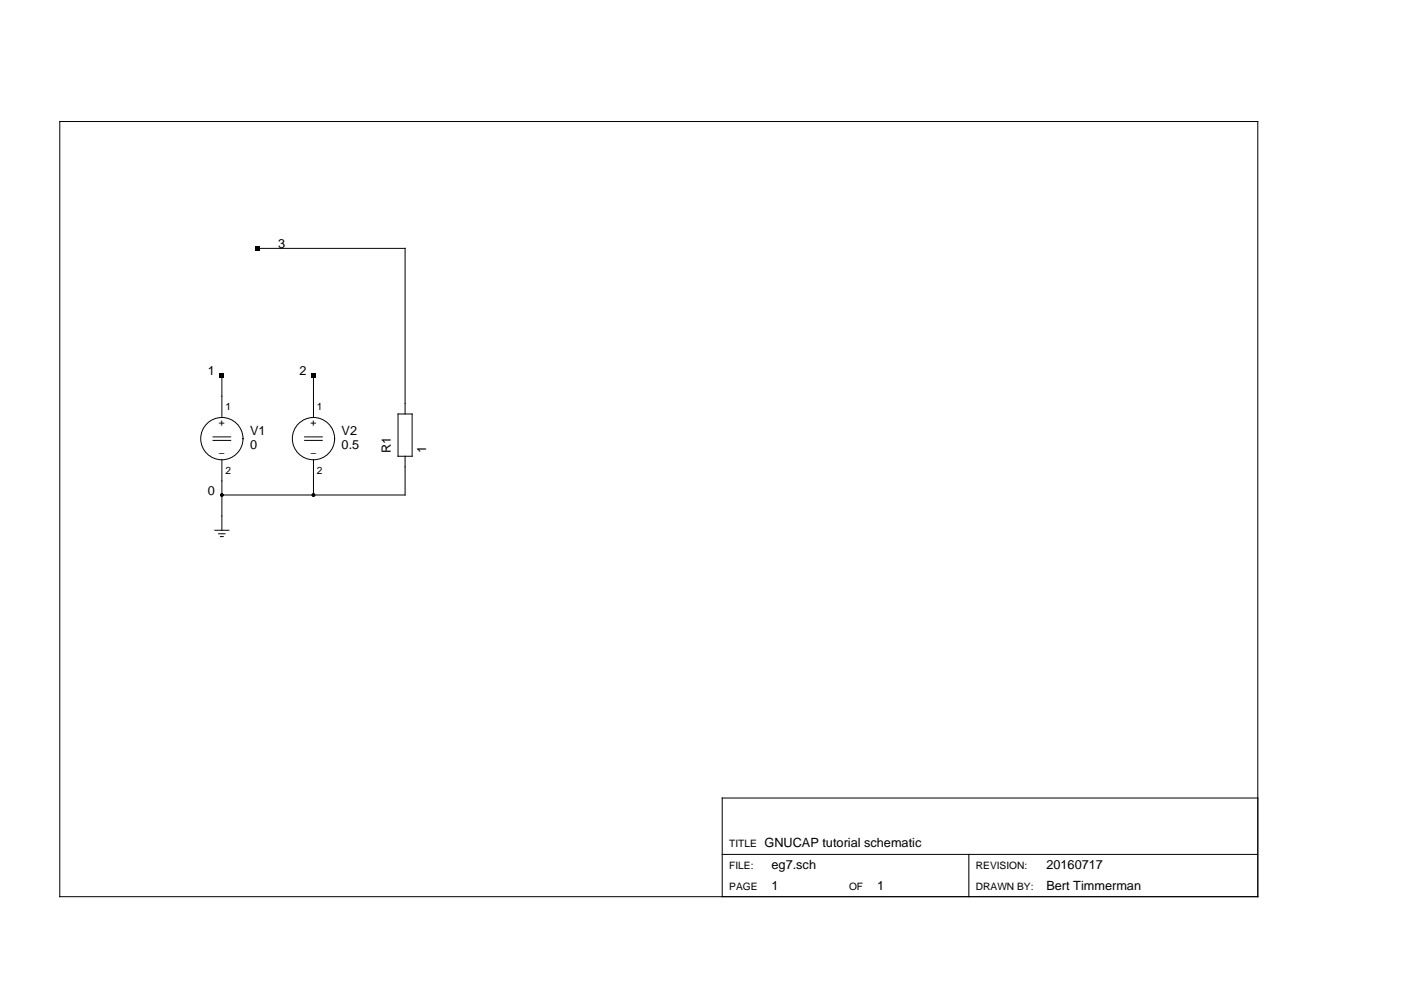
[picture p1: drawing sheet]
<svg xmlns="http://www.w3.org/2000/svg" width="297mm" height="210mm" viewBox="0 0 297 210" stroke-linecap="round" stroke-linejoin="round" font-family="sans-serif">
<g fill="none" stroke="#000" stroke-width=".21">
<path d="M12.7 25.8h254v164.3h-254zM54.5 52.7h31.4v35.1M47 79.6v8.9M66.5 79.6v8.9M45.2 92.6h3.7M45.2 93.4h3.7M47 97.5v14.9M64.6 92.6h3.7M64.6 93.4h3.7M66.5 97.5v7.5M84.4 87.8h3v8.9h-3zM85.9 96.7v8.3h-38.9"/>
<path d="M45.5 112.4h3M46.4 113.2h1.3M46.7 113.8h.6M266.7 169.2h-113.6v20.9M153.1 181.2h113.6M205.4 181.2v8.9"/>
<circle cx="47" cy="93" r="4.5"/>
<circle cx="66.5" cy="93" r="4.5"/>
</g>
<g fill="#000">
<path d="M54.1 52.2h.9v.9h-.9zM46.6 79.1h.9v.9h-.9zM66 79.1h.9v.9h-.9z"/>
<circle cx="47" cy="105" r=".37"/>
<circle cx="66.5" cy="105" r=".37"/>
</g>
<g font-size="2.7">
<text x="59" y="52.7">3</text>
<text x="44.1" y="79.6">1</text>
<text x="63.5" y="79.6">2</text>
<text x="53" y="92.3">V1</text>
<text x="53" y="95.2">0</text>
<text x="72.4" y="92.3">V2</text>
<text x="72.4" y="95.2">0.5</text>
<text x="82.9" y="96" transform="rotate(-90 82.9 96)">R1</text>
<text x="90.4" y="96" transform="rotate(-90 90.4 96)">1</text>
<text x="44.1" y="105">0</text>
<text x="162.1" y="179.7">GNUCAP tutorial schematic</text>
<text x="163.6" y="184.1">eg7.sch</text>
<text x="221.9" y="184.1">20160717</text>
<text x="163.6" y="188.6">1</text>
<text x="186" y="188.6">1</text>
<text x="221.9" y="188.6">Bert Timmerman</text>
</g>
<g font-size="2.2">
<text x="47.8" y="87">1</text>
<text x="67.2" y="87">1</text>
<text x="46.4" y="90.3">+</text>
<text x="65.8" y="90.3">+</text>
<text x="46.4" y="96.7">−</text>
<text x="47.8" y="100.5">2</text>
<text x="65.8" y="96.7">−</text>
<text x="67.2" y="100.5">2</text>
<text x="154.6" y="179.7">TITLE</text>
<text x="154.6" y="184.1">FILE:</text>
<text x="206.9" y="184.1">REVISION:</text>
<text x="154.6" y="188.6">PAGE</text>
<text x="180" y="188.6">OF</text>
<text x="206.9" y="188.6">DRAWN BY:</text>
</g>
</svg>
